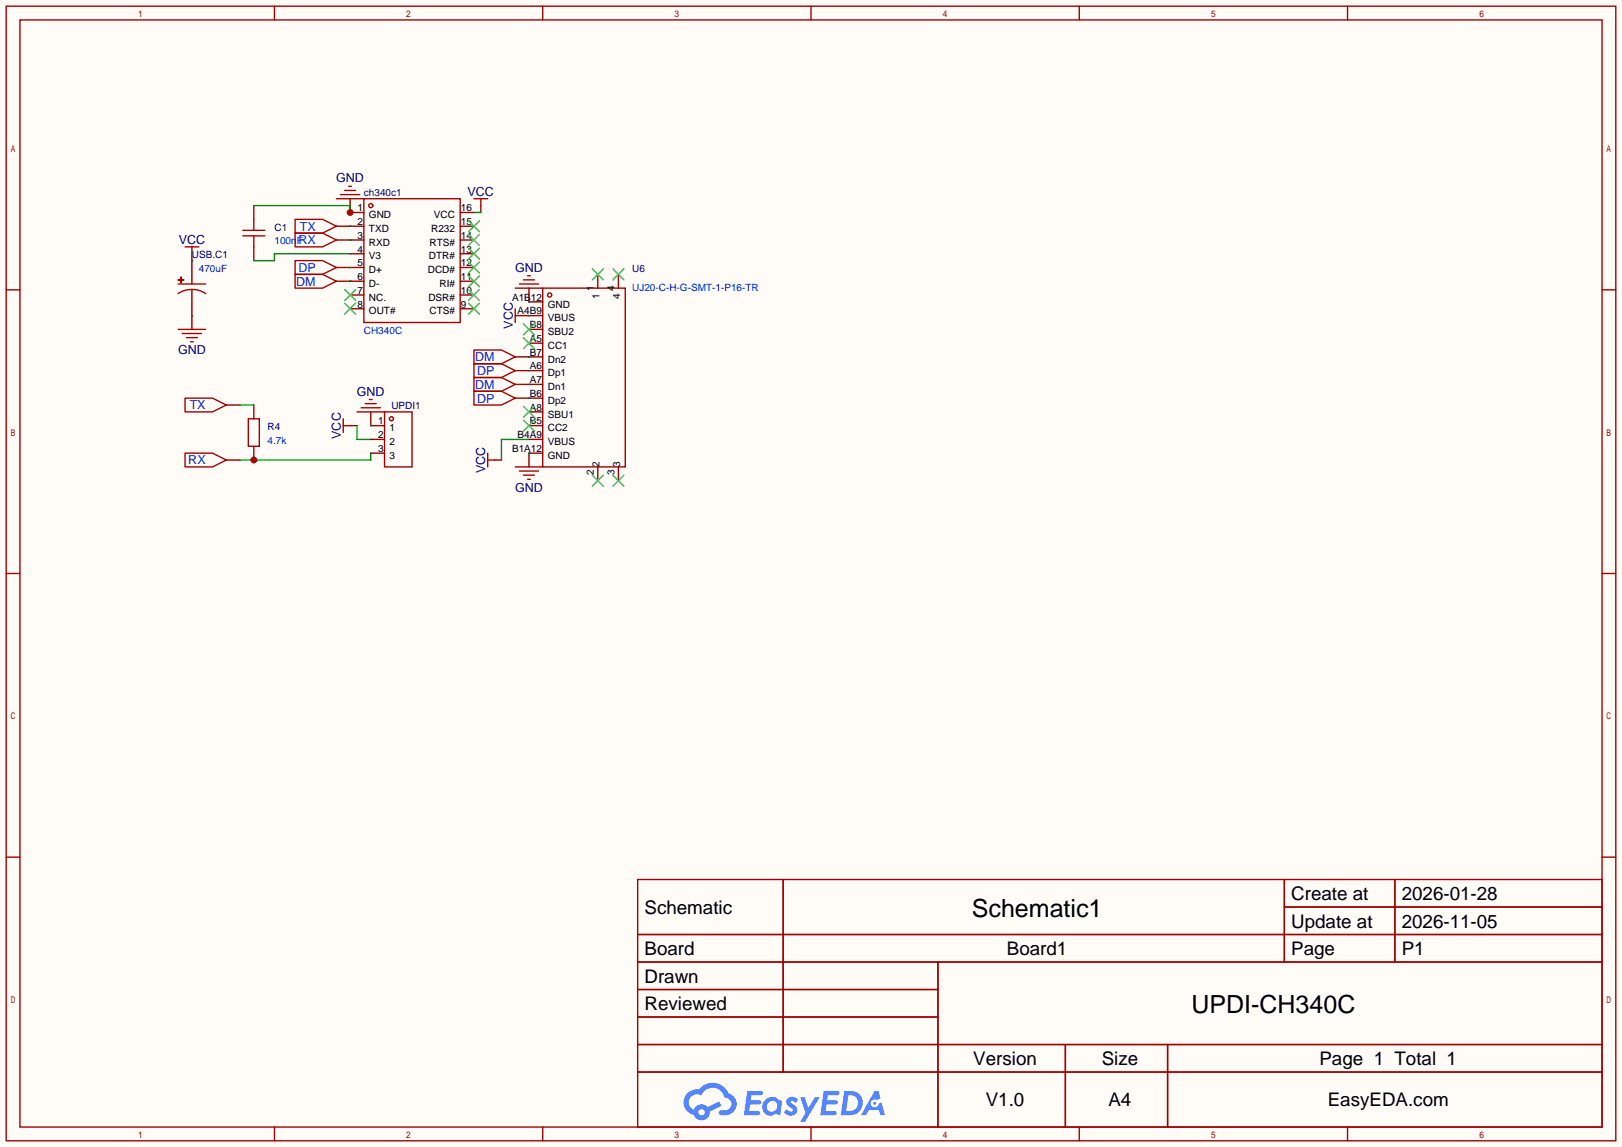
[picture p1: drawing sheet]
<svg xmlns="http://www.w3.org/2000/svg" width="299mm" height="212mm" viewBox="0 0 299 212" stroke-linecap="round" stroke-linejoin="round" font-family="sans-serif">
<path d="M0 0h299.5v211.8h-299.5z" fill="#fffcf7"/>
<g fill="none" stroke="#a10000" stroke-width=".25">
<path d="M1.1 1.1h297.2v209.6h-297.2zM3.7 3.7h292.1v204.5h-292.1zM50.7 1.1v2.6M100.2 1.1v2.6M149.7 1.1v2.6M199.3 1.1v2.6M248.8 1.1v2.6M1.1 53.5h2.6M295.8 53.5h2.5M1.1 105.9h2.6M295.8 105.9h2.5M1.1 158.3h2.6"/>
<path d="M295.8 158.3h2.5M117.7 162.4h178.1v45.8h-178.1zM117.7 172.6h178.1M117.7 177.7h178.1M144.6 162.4v35.6M173.2 177.7v30.5M237.1 162.4v15.3M237.1 167.5h58.7M257.5 162.4v15.3M117.7 182.8h55.5M117.7 192.9h178.1M117.7 187.8h55.5"/>
<path d="M117.7 198h178.1M196.7 192.9v15.3M215.6 192.9v15.3M50.7 208.2v2.5M100.2 208.2v2.5M149.7 208.2v2.5M199.3 208.2v2.5M248.8 208.2v2.5"/>
</g>
<g fill="#5487ff">
<path d="M145.5 202.8a1.3 1.3 0 0 1 1.8 .3l-.4 .6a.54 .54 0 0 0-.9-.2l.1 .2a1.58 1.58 0 0 1 1.1 1.6 1.43 1.43 0 0 1-2.5 .1l.5-.6a.64 .64 0 0 0 .5 .5 .64 .64 0 0 0 .7-.3l-.2-.2a1.6 1.6 0 0 1-1-1.6z"/>
<path d="M147.7 202.7h.9l.7 1.9 1.1-1.9h.9l-2.7 4.5h-.9l1-1.7z"/>
<path d="M138 201.5h1.6a1.31 1.31 0 0 1 1.2 .2 .4 .4 0 0 1-.3 .6h-1.8l-.1 .9h1.6a.4 .4 0 0 1 .4 .4 .4 .4 0 0 1-.4 .4h-1.7l-.2 1.2h.8a1.23 1.23 0 0 1 1.2 .2 .39 .39 0 0 1-.3 .6h-2.7z"/>
<path d="M152.1 201.5h1.6a1.32 1.32 0 0 1 1.3 .2 .39 .39 0 0 1-.4 .6h-1.7l-.2 .9h1.7a.4 .4 0 0 1 .3 .4 .4 .4 0 0 1-.4 .4h-1.7l-.2 1.2h.8a1.23 1.23 0 0 1 1.2 .2 .39 .39 0 0 1-.3 .6h-2.7z"/>
<path d="M161.5 201.5h.7l.4 1.3-.7 .4a.75 .75 0 0 0-1.1 .3 .75 .75 0 0 0 .5 1 .75 .75 0 0 0 .9-.6l.6-.3 .6 2.4h-.9l-.2-1h-1.9l-.5 1h-.9z"/>
<path d="M155.9 201.5l-.7 4.5h1.5a2.27 2.27 0 0 0 2.6-2.3 2.27 2.27 0 0 0-2.7-2.2zM156.6 202.3a1.5 1.5 0 0 1 1.8 1.5 1.5 1.5 0 0 1-1.9 1.4h-.3z"/>
<path d="M141.3 203.1a1.62 1.62 0 0 0-.4 2.1 1.62 1.62 0 0 0 2 .7l.4-.3 .3 .3 .5 .1 .3-2.5-.2-.3h-.4a1.58 1.58 0 0 0-2.5-.1zM141.9 203.6a.99 .99 0 0 1 1.6 .3 .99 .99 0 0 1-.9 1.4 .94 .94 0 0 1-1-.5 .94 .94 0 0 1 .3-1.2z"/>
<path d="M126.9 201.9a2.37 2.37 0 0 0 1.2 4 1.54 1.54 0 0 0 1.7 1 1.54 1.54 0 0 0 1.3-1.6l2.1-1.1-.5-.8-2 1.1a1.57 1.57 0 0 0-2.6 .4 1.5 1.5 0 0 1-.8-2.1 1.5 1.5 0 0 1 2.2-.5 2.23 2.23 0 0 1 2.3-1.4 2.23 2.23 0 0 1 2 1.8 1.16 1.16 0 0 1 1.2 1.1 1.16 1.16 0 0 1-1 1.3h-.7a.47 .47 0 0 0-.6 .3 .47 .47 0 0 0 .4 .6 2.23 2.23 0 0 0 2.3-.7 2.23 2.23 0 0 0 .4-2.3 2.16 2.16 0 0 0-1.3-1.1 3.2 3.2 0 0 0-5.4-.7l-1.2 .1zM129 205.4a.58 .58 0 0 1 1.1 0 .58 .58 0 0 1-1.1 0z"/>
<circle cx="161.5" cy="203.8" r=".28"/>
</g>
<g fill="none" stroke="#a10000" stroke-width=".25">
<path d="M62.1 36.7h5.1M62.9 35.9h3.5M63.6 35.2h2.1M64.4 34.4h.5M67.2 36.7h17.8v22.9h-17.8zM87.5 36.7h2.5M88.8 36.7v1.3M44.8 42.5h4.1M44.8 43.6h4.1M46.9 40.5v2M46.9 43.6v2M54.5 43.1h5.1l2.5 1.2-2.5 1.3h-5.1z"/>
<path d="M54.5 40.5h5.1l2.5 1.3-2.5 1.3h-5.1z"/>
<circle cx="68.5" cy="38" r=".38"/>
</g>
<g fill="none" stroke="#870000" stroke-width=".25">
<path d="M46.9 38v2.5M64.6 36.7v2.5h2.6M85 39.2h2.5M88.8 38v1.2M46.9 45.6v2.5M62.1 41.8h5.1M62.1 44.3h5.1M64.6 46.9h2.6M64.6 49.4h2.6M64.6 51.9h2.6M64.6 54.5h2.6M64.6 57h2.6"/>
<path d="M85 41.8h2.5M85 44.3h2.5M85 46.9h2.5M85 49.4h2.5M85 51.9h2.5M85 54.5h2.5M85 57h2.5"/>
</g>
<g fill="none" stroke="#3c3" stroke-width=".25">
<path d="M63.6 53.5l2.1 2M63.6 56l2.1 2M65.7 53.5l-2.1 2M65.7 56l-2.1 2M86.5 56l2 2M86.5 53.5l2 2M86.5 50.9l2 2.1M86.5 48.4l2 2M86.5 45.8l2 2.1M86.5 43.3l2 2M86.5 40.8l2 2M88.5 56l-2 2"/>
<path d="M88.5 53.5l-2 2M88.5 50.9l-2 2.1M88.5 48.4l-2 2M88.5 45.8l-2 2.1M88.5 43.3l-2 2M88.5 40.8l-2 2"/>
</g>
<path d="M46.9 38h17.7v1.2M87.5 39.2h1.3M64.6 44.3h.1M64.6 41.8h.1" fill="none" stroke="#008700" stroke-width=".25"/>
<circle cx="64.6" cy="39.2" r=".63" fill="#c00"/>
<g fill="none" stroke="#008700" stroke-width=".25">
<path d="M64.6 49.4h.1M64.6 51.9h.1M64.6 46.9h-13.9v1.2h-3.8M97.7 55.8h.1M97.7 58.3h.1M44.3 74.8h2.6M97.7 65.9h.1M97.7 68.5h.1M97.7 71h.1M97.7 73.5h.1M68.5 83.7v1.3h-24.2M97.7 83.7h.1"/>
<path d="M97.7 81.2h-5.1v3.8"/>
</g>
<g fill="none" stroke="#870000" stroke-width=".25">
<path d="M62.1 49.4h2.5M62.1 51.9h2.5M96.4 58.3h3.8M97.7 53.2v2.6h2.5M110.4 50.7v2.5M114.2 50.7v2.5M41.8 74.8h2.5M46.9 74.8v2.5M95.1 73.5h5.1M95.1 71h5.1M95.1 68.5h5.1M95.1 65.9h5.1"/>
<path d="M97.7 78.6h2.5M97.7 76.1h2.5M97.7 63.4h2.5M97.7 60.8h2.5M41.8 85h2.5M46.9 82.4v2.6M91.3 85h1.3M97.7 81.2h2.5M100.2 83.7h-2.5v2.5M110.4 86.2v2.6M114.2 86.2v2.6"/>
</g>
<g fill="none" stroke="#a10000" stroke-width=".25">
<path d="M54.5 48.1h5.1l2.5 1.3-2.5 1.3h-5.1zM54.5 50.7h5.1l2.5 1.2-2.5 1.3h-5.1zM95.1 53.2h5.1M95.1 57v2.6M95.1 58.3h1.3M95.9 52.5h3.5M96.6 51.7h2.1M97.4 50.9h.5M100.2 53.2h15.2v33h-15.2zM34.2 73.5h5l2.6 1.3-2.6 1.3h-5zM45.8 77.3h2.1v5.1h-2.1zM87.5 64.6h5.1l2.5 1.3-2.5 1.3h-5.1z"/>
<path d="M87.5 67.2h5.1l2.5 1.3-2.5 1.2h-5.1zM87.5 69.7h5.1l2.5 1.3-2.5 1.3h-5.1zM87.5 72.3h5.1l2.5 1.2-2.5 1.3h-5.1zM34.2 83.7h5l2.6 1.3-2.6 1.2h-5zM90 83.7v2.5M90 85h1.3M95.1 86.2h5.1M95.9 87h3.5M96.6 87.8h2.1M97.4 88.5h.5"/>
<circle cx="101.5" cy="54.5" r=".38"/>
</g>
<g fill="none" stroke="#3c3" stroke-width=".25">
<path d="M96.6 59.8l2.1 2M98.7 59.8l-2.1 2M109.3 49.7l2.1 2M111.4 49.7l-2.1 2M113.2 49.7l2 2M115.2 49.7l-2 2M96.6 77.6l2.1 2M96.6 75.1l2.1 2M96.6 62.4l2.1 2M98.7 77.6l-2.1 2M98.7 75.1l-2.1 2M98.7 62.4l-2.1 2"/>
<path d="M109.3 87.8l2.1 2M111.4 87.8l-2.1 2M113.2 87.8l2 2M115.2 87.8l-2 2"/>
</g>
<circle cx="46.9" cy="85" r=".63" fill="#c00"/>
<path d="M35.4 46.9v5.6M35.4 53.5v7.3M64.6 78.6h1.3M68.5 76.1v2.5h2.5M68.5 81.2h2.5M68.5 83.7h2.5" fill="none" stroke="#870000" stroke-width=".25"/>
<g fill="none" stroke="#a10000" stroke-width=".25">
<path d="M32.9 51.7h1zM32.9 54.2a4.6 4.6 0 0 1 5.1 0M32.9 52.5h5.1M33.4 51.2v1zM34.2 45.6h2.5M35.4 45.6v1.3M32.9 60.8h5.1M33.7 61.6h3.5M34.4 62.4h2M35.2 63.1h.5M63.4 77.3v2.6M63.4 78.6h1.2"/>
<path d="M65.9 76.1h5.1M66.7 75.3h3.5M67.4 74.5h2.1M68.2 73.8h.5M71 76.1h5.1v10.1h-5.1z"/>
<circle cx="72.3" cy="77.3" r=".38"/>
</g>
<path d="M35.4 48.1h.1M35.4 58.3h.1M65.9 78.6v2.6h2.6M68.5 78.6h.1" fill="none" stroke="#008700" stroke-width=".25"/>
<g font-size="4.6">
<text x="179.4" y="169.4">Schematic1</text>
<text x="220" y="187.1">UPDI-CH340C</text>
</g>
<g font-size="3.5">
<text x="238.4" y="166.2">Create at</text>
<text x="258.8" y="166.2">2026-01-28</text>
<text x="119" y="168.8">Schematic</text>
<text x="238.4" y="171.3">Update at</text>
<text x="258.8" y="171.3">2026-11-05</text>
<text x="119" y="176.4">Board</text>
<text x="185.9" y="176.4">Board1</text>
<text x="238.4" y="176.4">Page</text>
<text x="258.8" y="176.4">P1</text>
<text x="119" y="181.5">Drawn</text>
<text x="119" y="186.6">Reviewed</text>
<text x="179.7" y="196.7">Version</text>
<text x="203.4" y="196.7">Size</text>
<text x="243.6" y="196.7">Page 1 Total 1</text>
<text x="182" y="204.3">V1.0</text>
<text x="204.7" y="204.3">A4</text>
<text x="245.1" y="204.3">EasyEDA.com</text>
</g>
<g font-size="2.3" fill="#000080">
<text x="62.1" y="33.7">GND</text>
<text x="86.3" y="36.2">VCC</text>
<text x="33" y="45.1">VCC</text>
<text x="95.1" y="50.2">GND</text>
<text x="32.9" y="65.5">GND</text>
<text x="94.7" y="60.7" transform="rotate(-90 94.7 60.7)">VCC</text>
<text x="65.9" y="73.1">GND</text>
<text x="62.9" y="81.1" transform="rotate(-90 62.9 81.1)">VCC</text>
<text x="89.6" y="87.4" transform="rotate(-90 89.6 87.4)">VCC</text>
<text x="95.1" y="90.9">GND</text>
</g>
<g font-size="2.3" fill="#00f">
<text x="55.1" y="45.1">RX</text>
<text x="55.3" y="42.6">TX</text>
<text x="54.7" y="52.8">DM</text>
<text x="55.1" y="50.2">DP</text>
<text x="87.7" y="66.7">DM</text>
<text x="87.7" y="71.8">DM</text>
<text x="88.1" y="69.3">DP</text>
<text x="35" y="75.6">TX</text>
<text x="88.1" y="74.3">DP</text>
<text x="34.8" y="85.8">RX</text>
</g>
<g font-size="1.8">
<text x="66" y="39">1</text>
<text x="66" y="41.6">2</text>
<text x="68.1" y="40.3">GND</text>
<text x="80.1" y="40.3">VCC</text>
<text x="85.1" y="41.6">15</text>
<text x="85.1" y="39">16</text>
<text x="66" y="44.1">3</text>
<text x="66" y="46.6">4</text>
<text x="68.1" y="42.8">TXD</text>
<text x="68.1" y="45.4">RXD</text>
<text x="68.1" y="47.9">V3</text>
<text x="79.2" y="47.9">DTR#</text>
<text x="79.3" y="45.4">RTS#</text>
<text x="79.6" y="42.8">R232</text>
<text x="85.1" y="46.6">13</text>
<text x="85.1" y="44.1">14</text>
<text x="66" y="49.2">5</text>
<text x="66" y="51.7">6</text>
<text x="68.1" y="50.4">D+</text>
<text x="68.1" y="53">D-</text>
<text x="79" y="50.4">DCD#</text>
<text x="81.1" y="53">RI#</text>
<text x="85.1" y="51.7">11</text>
<text x="85.1" y="49.2">12</text>
<text x="109.6" y="53.7" transform="rotate(-90 109.6 53.7)">1</text>
<text x="113.5" y="53.7" transform="rotate(-90 113.5 53.7)">4</text>
<text x="66" y="54.3">7</text>
<text x="66" y="56.8">8</text>
<text x="68.1" y="55.5">NC.</text>
<text x="68.1" y="58.1">OUT#</text>
<text x="79.1" y="55.5">DSR#</text>
<text x="79.3" y="58.1">CTS#</text>
<text x="85.1" y="56.8">9</text>
<text x="85.1" y="54.3">10</text>
<text x="94.5" y="55.5">A1B12</text>
<text x="95.6" y="58.1">A4B9</text>
<text x="101.1" y="59.3">VBUS</text>
<text x="101.1" y="56.8">GND</text>
<text x="110.7" y="55.2" transform="rotate(-90 110.7 55.2)">1</text>
<text x="114.5" y="55.2" transform="rotate(-90 114.5 55.2)">4</text>
<text x="97.8" y="65.7">B7</text>
<text x="97.8" y="63.1">A5</text>
<text x="97.8" y="60.6">B8</text>
<text x="101.1" y="64.4">CC1</text>
<text x="101.1" y="61.9">SBU2</text>
<text x="97.8" y="70.8">A7</text>
<text x="97.8" y="68.2">A6</text>
<text x="101.1" y="69.5">Dp1</text>
<text x="101.1" y="67">Dn2</text>
<text x="97.8" y="75.8">A8</text>
<text x="97.8" y="73.3">B6</text>
<text x="101.1" y="77.1">SBU1</text>
<text x="101.1" y="74.6">Dp2</text>
<text x="101.1" y="72">Dn1</text>
<text x="69.8" y="78.4">1</text>
<text x="69.8" y="80.9">2</text>
<text x="69.8" y="83.5">3</text>
<text x="71.9" y="79.7">1</text>
<text x="71.9" y="82.2">2</text>
<text x="94.5" y="83.5">B1A12</text>
<text x="95.6" y="80.9">B4A9</text>
<text x="97.8" y="78.4">B5</text>
<text x="101.1" y="82.2">VBUS</text>
<text x="101.1" y="79.7">CC2</text>
<text x="71.9" y="84.7">3</text>
<text x="101.1" y="84.7">GND</text>
<text x="109.6" y="87.7" transform="rotate(-90 109.6 87.7)">2</text>
<text x="110.7" y="86.2" transform="rotate(-90 110.7 86.2)">2</text>
<text x="113.5" y="87.7" transform="rotate(-90 113.5 87.7)">3</text>
<text x="114.5" y="86.2" transform="rotate(-90 114.5 86.2)">3</text>
</g>
<g font-size="1.8" fill="#000080">
<text x="67.2" y="36.2">ch340c1</text>
<text x="35.4" y="47.7">USB.C1</text>
<text x="50.7" y="42.6">C1</text>
<text x="116.7" y="50.2">U6</text>
<text x="72.3" y="75.6">UPDI1</text>
<text x="49.4" y="79.4">R4</text>
</g>
<g font-size="1.8" fill="#00f">
<text x="50.7" y="45.1">100nF</text>
<text x="36.7" y="50.2">470uF</text>
<text x="116.7" y="53.8">UJ20-C-H-G-SMT-1-P16-TR</text>
<text x="67.2" y="61.6">CH340C</text>
<text x="49.4" y="82">4.7k</text>
</g>
</svg>
